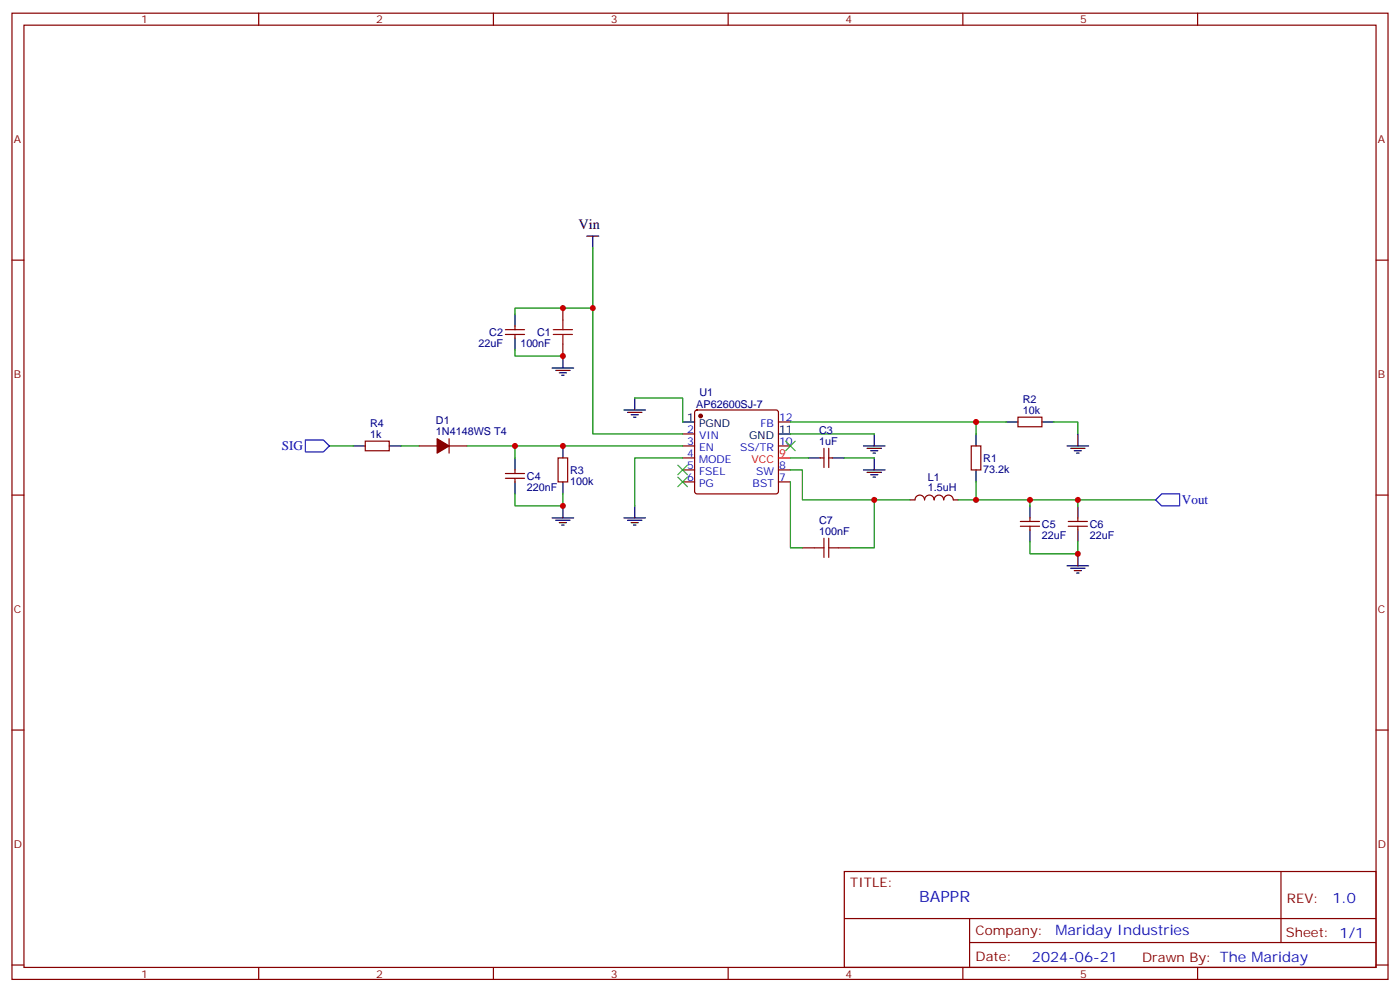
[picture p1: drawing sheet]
<svg xmlns="http://www.w3.org/2000/svg" width="412mm" height="292mm" viewBox="0 0 412 292" stroke-linecap="round" stroke-linejoin="round" font-family="sans-serif">
<g fill="none" stroke="#870000" stroke-width=".35">
<path d="M3.5 3.9h405.4v284.3h-405.4zM7.1 7.4h398.2v277.3h-398.2zM76.2 3.9v3.5M145.3 3.9v3.5M214.5 3.9v3.5M283.6 3.9v3.5M352.8 3.9v3.5M3.5 76.6h3.6M405.3 76.6h3.6M148.9 98.4h5.6M148.9 97h5.6M151.7 96v1"/>
<path d="M151.7 98.4v1.1M165.8 90.7v3.5M165.8 101.2v3.6M107.6 129.8h7.1v2.8h-7.1zM123.5 131.2h5.3M132.3 131.2h5.3M132.3 129.1v4.2M148.9 139.3h5.6M151.7 138.3v1M164.4 134.8h2.8v7h-2.8zM201.1 127.7h3.5M201.1 131.2h3.5"/>
<path d="M201.1 134.8h3.5M201.1 138.3h3.5M204.8 120.9l.5-.3h23.3l.5 .3 .2 .5v23.2l-.2 .5-.5 .2h-23.3l-.5-.2-.2-.5v-23.2zM229.3 131.2h3.5M229.3 138.3h3.5M229.3 124.2h3.5M241.7 134.8h1M242.7 131.9v5.7M244.1 134.8h1.1M244.1 131.9v5.7M286.1 131.2h2.8v7.1h-2.8zM299.9 122.8h7v2.8h-7z"/>
<path d="M3.5 145.7h3.6M148.9 140.8h5.6M151.7 140.8v1M201.1 141.8h3.5M229.3 141.8h3.5M268.1 147.1h1.4a1.41 1.41 0 0 1 1.4-1.4 1.41 1.41 0 0 1 1.4 1.4 1.41 1.41 0 0 1 1.5-1.4 1.41 1.41 0 0 1 1.4 1.4 1.41 1.41 0 0 1 1.4-1.4 1.41 1.41 0 0 1 1.4 1.4 1.41 1.41 0 0 1 1.4-1.4 1.41 1.41 0 0 1 1.4 1.4h1.4M300.6 153.5h5.6M300.6 154.9h5.6M303.4 152.4v1.1M303.4 154.9v1M314.7 153.5h5.6M314.7 154.9h5.6"/>
<path d="M317.5 152.4v1.1M317.5 154.9v1M405.3 145.7h3.6M236.4 161.2h3.5M246.9 161.2h3.6M3.5 214.8h3.6M405.3 214.8h3.6M248.7 256.5h156.6v28.2h-156.6zM377.3 256.5v20.9M248.7 270.3h156.5M285.6 277.4h119.6M285.6 270.3v14.1"/>
<path d="M3.5 284h3.6M76.2 284.7v3.5M145.3 284.7v3.5M214.5 284.7v3.5M283.6 284.7v3.5M352.8 284.7v3.5M405.3 284h3.6"/>
</g>
<g fill="none" stroke="#000" stroke-width=".35">
<path d="M172.9 69.5h3.5M174.6 69.5v3.5M151.7 92.4v3.6M151.7 99.5v3.5M162.6 108.3h6.4M163.7 109h4.2M164.7 109.7h2.2M165.5 110.4h.7M165.8 104.8v3.5M187 117.1v3.5M104.1 131.2h3.5M114.7 131.2h3.5"/>
<path d="M151.7 134.8v3.5M165.8 131.2v3.6M183.8 120.6h6.3M184.9 121.4h4.2M185.9 122.1h2.1M186.6 122.8h.7M201.1 124.2h3.5M229.3 127.7h3.5M238.1 134.8h3.6M245.2 134.8h3.5M254.4 131.2h6.3M254.4 138.3h6.3"/>
<path d="M255.4 131.9h4.2M255.4 139h4.2M256.5 132.6h2.1M256.5 139.7h2.1M257.2 133.3h.7M257.5 127.7v3.5M257.5 134.8v3.5M287.5 127.7v3.5M287.5 138.3v3.5M296.3 124.2h3.6M306.9 124.2h3.5M314.3 131.2h6.4"/>
<path d="M315.4 131.9h4.2M316.4 132.6h2.2M317.1 133.3h.8M317.5 127.7v3.5M151.7 141.8v3.5M162.6 152.4h6.4M163.7 153.1h4.2M164.7 153.8h2.2M165.5 154.5h.7M165.8 141.8v3.5M165.8 148.9v3.5M183.8 152.4h6.3"/>
<path d="M184.9 153.1h4.2M185.9 153.8h2.1M186.6 154.5h.7M187 148.9v3.5M257.2 140.4h.7M303.4 148.9v3.5M303.4 155.9v3.6M317.5 148.9v3.5M317.5 155.9v3.6M314.3 166.5h6.4M315.4 167.2h4.2M316.4 167.9h2.2"/>
<path d="M317.1 168.6h.8M317.5 163v3.5"/>
</g>
<path d="M163 98.4h5.6M163 97h5.6M165.8 94.2v2.8M165.8 98.4v2.8M242.7 158.4v5.6M244.1 158.4v5.6M239.9 161.2h2.8M244.1 161.2h2.8" fill="none" stroke="#a10000" stroke-width=".35"/>
<g fill="#870000" stroke="#870000" stroke-width=".35">
<path d="M128.8 129.1l3.5 2.1-3.5 2.1z"/>
<circle cx="206.4" cy="122.4" r=".53"/>
</g>
<path d="M229.3 134.8h3.5" fill="none" stroke="#f00" stroke-width=".35"/>
<g fill="none" stroke="#008700" stroke-width=".35">
<path d="M174.6 73v54.7h26.5M174.6 90.7h-22.9v1.7M151.7 103v1.8h14.1M187 117.1h14.1v7.1M97 131.2h7.1M118.2 131.2h5.3M137.6 131.2h63.5M151.7 131.2v3.6M201.1 134.8h-14.1v14.1M232.8 124.2h54.7v3.5M232.8 138.3h3.6v8.8h31.7M232.8 134.8h5.3"/>
<path d="M232.8 127.7h24.7M248.7 134.8h8.8M287.5 124.2h8.8M310.4 124.2h7.1v3.5M151.7 145.3v3.6h14.1v-3.6M232.8 141.8v19.4h3.6M257.5 147.1v14.1h-7M282.2 147.1h58.2M287.5 141.8v5.3M303.4 159.5v3.5h14.1v-3.5M303.4 147.1v1.8M317.5 147.1v1.8"/>
</g>
<path d="M199.7 136.9l2.8 2.8M202.5 136.9l-2.8 2.8M231.4 129.8l2.8 2.8M234.2 129.8l-2.8 2.8M199.7 140.4l2.8 2.8M202.5 140.4l-2.8 2.8" fill="none" stroke="#3c3" stroke-width=".35"/>
<path d="M90 129.5h5.2l1.8 1.7-1.8 1.8h-5.2zM342.2 145.3h5.3v3.6h-5.3l-1.8-1.8z" fill="none" stroke="#00f" stroke-width=".35"/>
<g fill="#c00">
<circle cx="257.5" cy="147.1" r=".88"/>
<circle cx="287.5" cy="147.1" r=".88"/>
<circle cx="287.5" cy="124.2" r=".88"/>
<circle cx="303.4" cy="147.1" r=".88"/>
<circle cx="317.5" cy="147.1" r=".88"/>
<circle cx="174.6" cy="90.7" r=".88"/>
<circle cx="165.8" cy="90.7" r=".88"/>
<circle cx="165.8" cy="148.9" r=".88"/>
<circle cx="317.5" cy="163" r=".88"/>
<circle cx="165.8" cy="104.8" r=".88"/>
<circle cx="165.8" cy="131.2" r=".88"/>
<circle cx="151.7" cy="131.2" r=".88"/>
</g>
<text font-size="4.6" fill="#00f" x="270.8" y="265.5">BAPPR</text>
<text font-size="4.2" x="170.4" y="67.4">Vin</text>
<g font-size="4.2" fill="#00f">
<text x="392.5" y="265.7">1.0</text>
<text x="310.9" y="275.3">Mariday Industries</text>
<text x="304" y="283.1">2024-06-21</text>
</g>
<g font-size="3.9" fill="#00f">
<text x="83" y="132.5">SIG</text>
<text x="348.2" y="148.4">Vout</text>
</g>
<g font-size="3.9" fill="#800">
<text x="250.5" y="261.1">TITLE:</text>
<text x="379.1" y="265.7">REV:</text>
<text x="287.4" y="275.3">Company:</text>
<text x="378.7" y="275.9">Sheet: 1/1</text>
<text x="287.4" y="282.9">Date:</text>
<text x="336.4" y="283">Drawn By: The Mariday</text>
</g>
<g font-size="3.2" fill="#800">
<text x="41.6" y="6.9">1</text>
<text x="110.8" y="6.9">2</text>
<text x="179.9" y="6.9">3</text>
<text x="249.1" y="6.9">4</text>
<text x="318.2" y="6.9">5</text>
<text x="4.1" y="42">A</text>
<text x="405.9" y="42">A</text>
<text x="4.1" y="111.1">B</text>
<text x="405.9" y="111.1">B</text>
<text x="4.1" y="180.3">C</text>
<text x="405.9" y="180.3">C</text>
<text x="4.1" y="249.4">D</text>
<text x="405.9" y="249.4">D</text>
<text x="41.6" y="287.7">1</text>
<text x="110.8" y="287.7">2</text>
<text x="179.9" y="287.7">3</text>
<text x="249.1" y="287.7">4</text>
<text x="318.2" y="287.7">5</text>
</g>
<g font-size="3.2" fill="#000080">
<text x="144.1" y="98.8">C2</text>
<text x="158.2" y="98.8">C1</text>
<text x="140.9" y="102.1">22uF</text>
<text x="153.3" y="102.1">100nF</text>
<text x="206" y="116.5">U1</text>
<text x="301.3" y="118.5">R2</text>
<text x="109" y="125.6">R4</text>
<text x="128.4" y="124.9">D1</text>
<text x="205.1" y="120">AP62600SJ-7</text>
<text x="301.3" y="121.7">10k</text>
<text x="109" y="128.8">1k</text>
<text x="128.4" y="128.1">1N4148WS T4</text>
<text x="241.3" y="130.9">1uF</text>
<text x="241.3" y="127.7">C3</text>
<text x="289.6" y="135.9">R1</text>
<text x="155.2" y="141.2">C4</text>
<text x="167.9" y="142.6">100k</text>
<text x="167.9" y="139.4">R3</text>
<text x="273.3" y="141.5">L1</text>
<text x="289.6" y="139.1">73.2k</text>
<text x="155.2" y="144.4">220nF</text>
<text x="273.3" y="144.6">1.5uH</text>
<text x="241.3" y="154.1">C7</text>
<text x="306.9" y="155.3">C5</text>
<text x="321" y="155.3">C6</text>
<text x="241.3" y="157.3">100nF</text>
<text x="306.9" y="158.5">22uF</text>
<text x="321" y="158.5">22uF</text>
</g>
<g font-size="3.2">
<text x="202.4" y="123.8">1</text>
<text x="205.9" y="125.6">PGND</text>
<text x="220.7" y="129.1">GND</text>
<text x="229.5" y="127.4">11</text>
</g>
<g font-size="3.2" fill="#00f">
<text x="224" y="125.6">FB</text>
<text x="229.5" y="123.8">12</text>
<text x="202.4" y="127.4">2</text>
<text x="202.4" y="130.9">3</text>
<text x="205.9" y="129.1">VIN</text>
<text x="229.5" y="130.9">10</text>
<text x="202.4" y="134.4">4</text>
<text x="202.4" y="137.9">5</text>
<text x="205.9" y="132.6">EN</text>
<text x="205.9" y="136.2">MODE</text>
<text x="218.1" y="132.6">SS/TR</text>
<text x="229.5" y="137.9">8</text>
<text x="202.4" y="141.5">6</text>
<text x="205.9" y="139.7">FSEL</text>
<text x="205.9" y="143.2">PG</text>
<text x="221.7" y="143.2">BST</text>
<text x="222.7" y="139.7">SW</text>
<text x="229.5" y="141.5">7</text>
</g>
<g font-size="3.2" fill="#f00">
<text x="221.4" y="136.2">VCC</text>
<text x="229.5" y="134.4">9</text>
</g>
</svg>
